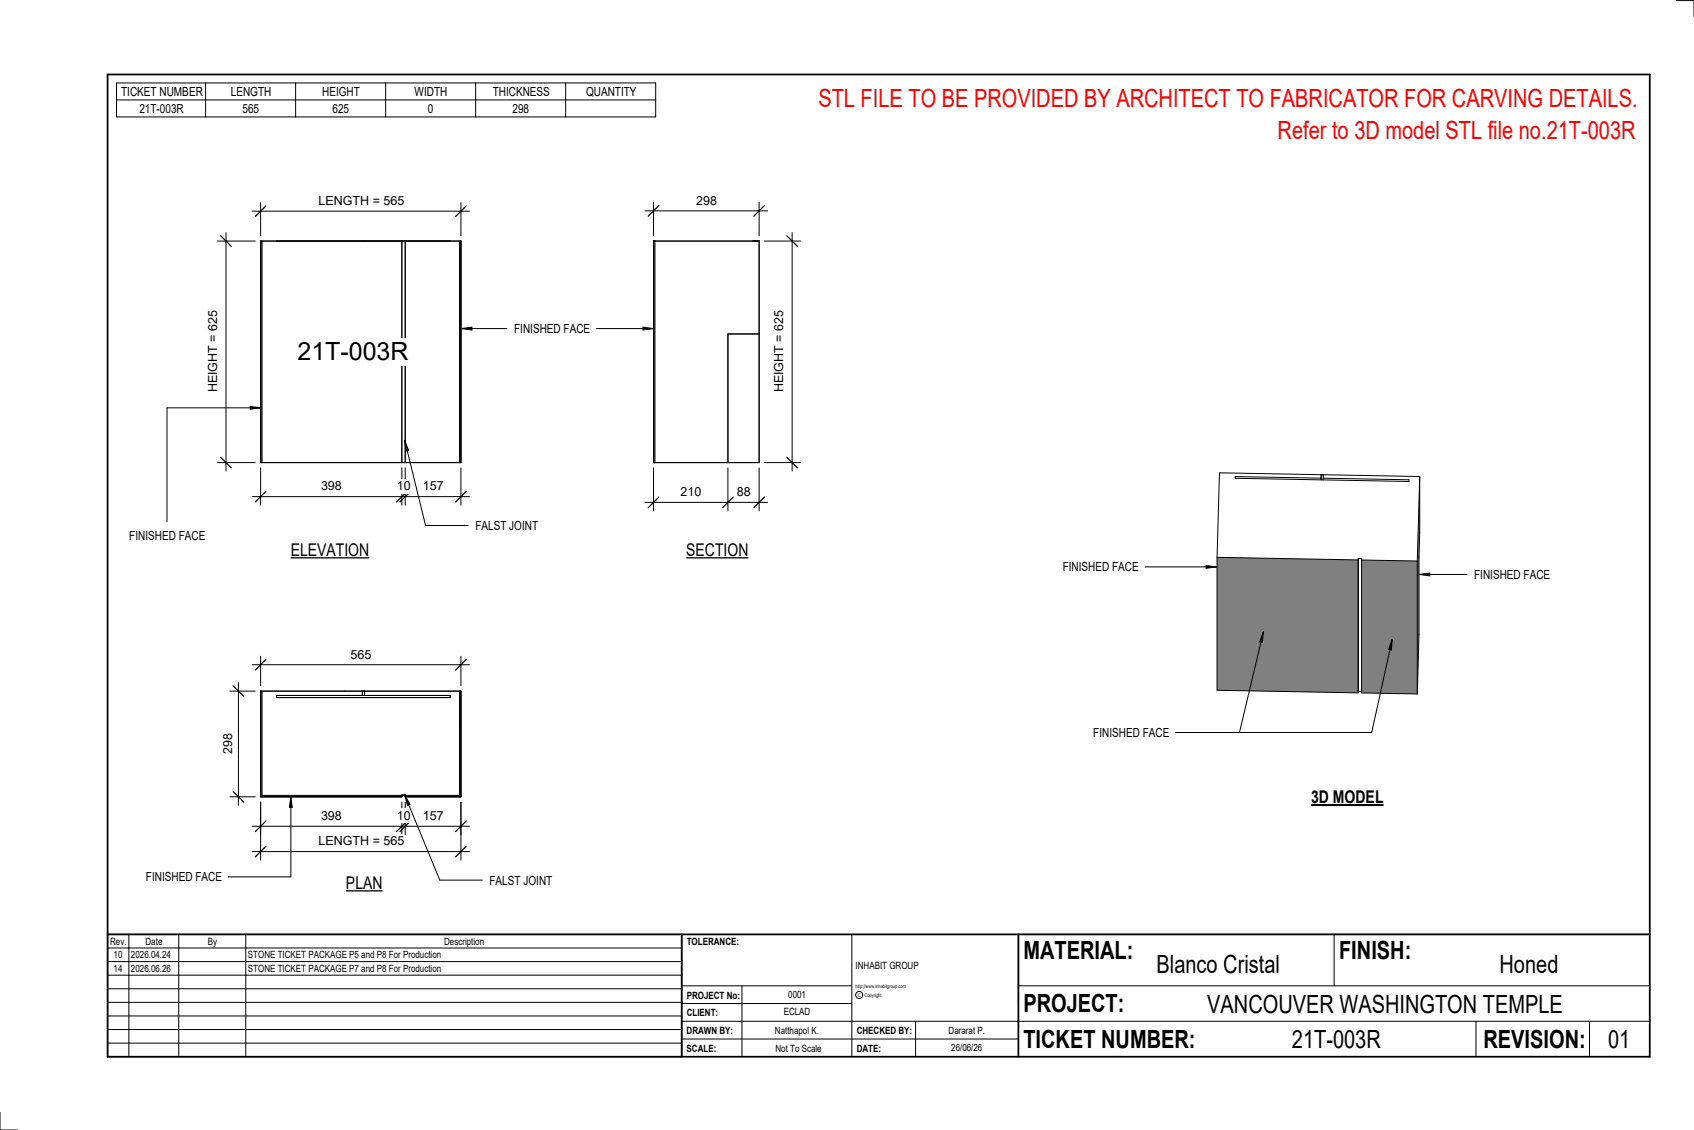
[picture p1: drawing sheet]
<svg xmlns="http://www.w3.org/2000/svg" width="914mm" height="610mm" viewBox="0 0 914 610" stroke-linecap="round" stroke-linejoin="round" font-family="sans-serif">
<g fill="#808080">
<path d="M766 257v85l-1 32v-71z"/>
<path d="M735 302l30 1v71h-30z"/>
<path d="M657 301l76 1v72l-76-2z"/>
</g>
<g fill="none" stroke="#000" stroke-width=".54">
<path d="M714 258l47 1v1l-94-2v-1l46 1v-2v3M714 258v1M714 256v2M766 257l-108-2-1 46M766 257l-1 46M766 257v85l-1 32M657 301l76 1v-1M657 301v71l76 2M733 301h2v1M733 301v73M735 302l30 1M735 302v72h30"/>
<path d="M765 303v71M735 373h-2v1"/>
</g>
<g fill="#7c7c7c">
<path d="M248 130h1v120h-1z"/>
<path d="M141 130v120z"/>
</g>
<path d="M141 130h108v120h-108zM141 130v120M217 130v120M219 130v120M248 130v120" fill="none" stroke="#000" stroke-width=".54"/>
<path d="M353 130h1v120h-1z" fill="#7c7c7c"/>
<path d="M353 130h57v120h-57zM354 130v120M410 180h-17v70" fill="none" stroke="#000" stroke-width=".54"/>
<path d="M141 373v57h76v-1h-76v-56zM248 373v56h-29v1h30v-57z" fill="#7c7c7c"/>
<path d="M141 373h108v57h-30v-1h-2v1h-76zM141 373v56h76M149 375h94v1h-94zM196 373v2M197 373v2M248 373v56h-29" fill="none" stroke="#000" stroke-width=".54"/>
<path d="M161 182h60v15h-60z" fill="#fff"/>
<path d="M141 252v21M217 252v21M219 252v21M249 252v21M136 268h117" fill="none" stroke="#000" stroke-width=".54"/>
<path d="M144 265l-6 6M220 265l-6 6M222 265l-6 6M252 265l-6 6" fill="none" stroke="#000" stroke-width=".67"/>
<g fill="#fff">
<path d="M173 259h11v7h-11z"/>
<path d="M214 259h7v7h-7z"/>
<path d="M228 259h11v7h-11z"/>
</g>
<path d="M136 114h117M141 109v18M249 109v18" fill="none" stroke="#000" stroke-width=".54"/>
<path d="M144 111l-6 6M252 111l-6 6" fill="none" stroke="#000" stroke-width=".67"/>
<path d="M172 105h46v7h-46z" fill="#fff"/>
<path d="M117 130h21M122 125v129M117 250h21" fill="none" stroke="#000" stroke-width=".54"/>
<path d="M119 127l6 6M119 247l6 5" fill="none" stroke="#000" stroke-width=".67"/>
<path d="M111 168h8v44h-8z" fill="#fff"/>
<path d="M353 252v24M393 252v24M410 252v24M348 271h66" fill="none" stroke="#000" stroke-width=".54"/>
<path d="M356 268l-6 6M396 268l-6 6M413 268l-6 6" fill="none" stroke="#000" stroke-width=".67"/>
<g fill="#fff">
<path d="M367 262h11v7h-11z"/>
<path d="M398 262h7v7h-7z"/>
</g>
<path d="M413 130h19M428 125v129M413 250h19" fill="none" stroke="#000" stroke-width=".54"/>
<path d="M425 127l5 6M425 247l5 5" fill="none" stroke="#000" stroke-width=".67"/>
<path d="M417 168h7v44h-7z" fill="#fff"/>
<path d="M348 114h66M353 109v18M410 109v18" fill="none" stroke="#000" stroke-width=".54"/>
<path d="M356 111l-6 6M413 111l-6 6" fill="none" stroke="#000" stroke-width=".67"/>
<path d="M376 104h11v8h-11z" fill="#fff"/>
<path d="M136 359h117M141 354v16M249 354v16" fill="none" stroke="#000" stroke-width=".54"/>
<path d="M144 356l-6 5M252 356l-6 5" fill="none" stroke="#000" stroke-width=".67"/>
<path d="M189 349h11v8h-11z" fill="#fff"/>
<path d="M141 433v17M217 433v17M219 433v17M249 433v17M136 446h117" fill="none" stroke="#000" stroke-width=".54"/>
<path d="M144 443l-6 6M220 443l-6 6M222 443l-6 6M252 443l-6 6" fill="none" stroke="#000" stroke-width=".67"/>
<g fill="#fff">
<path d="M228 436h11v8h-11z"/>
<path d="M214 436h7v8h-7z"/>
<path d="M173 436h11v8h-11z"/>
</g>
<path d="M141 433v31M249 433v31M136 459h117" fill="none" stroke="#000" stroke-width=".54"/>
<path d="M144 457l-6 5M252 457l-6 5" fill="none" stroke="#000" stroke-width=".67"/>
<path d="M172 450h46v8h-46z" fill="#fff"/>
<path d="M124 373h14M129 368v66M124 430h14" fill="none" stroke="#000" stroke-width=".54"/>
<path d="M126 370l6 6M126 427l6 6" fill="none" stroke="#000" stroke-width=".67"/>
<path d="M119 396h8v11h-8z" fill="#fff"/>
<g fill="none" stroke="#000" stroke-width=".54">
<path d="M905 0h9v9M460 504v66M720 504v28M891 504h-341v37M368 532h92M401 532v38M550 532h341M368 551h523M368 541h92M494 551v19M797 551v19M858 551v19"/>
<path d="M368 561h182M0 600v10h10"/>
<circle cx="464" cy="537" r="1.9"/>
</g>
<path d="M58 40h833v530h-833zM58 504h833M368 504v66M550 504v66" fill="none" stroke="#000" stroke-width=".96"/>
<g fill="#fff">
<path d="M652 534h192v15h-192z"/>
<path d="M513 562h17v6h-17z"/>
<path d="M425 533h10v6h-10z"/>
<path d="M423 543h15v6h-15z"/>
<path d="M418 553h24v6h-24z"/>
<path d="M624 513h68v15h-68z"/>
<path d="M809 513h33v15h-33z"/>
<path d="M512 553h20v6h-20z"/>
<path d="M697 553h49v15h-49z"/>
<path d="M442 45h443v16h-443z"/>
<path d="M868 553h12v15h-12z"/>
<path d="M61 512h5v6h-5z"/>
<path d="M61 520h5v6h-5z"/>
</g>
<path d="M58 504h310v66h-310zM58 519h310M58 511h310M70 504v66M96 504v66M133 504v66M58 533h310M58 526h310M58 555h310M58 548h310M58 541h310M58 563h310" fill="none" stroke="#000" stroke-width=".54"/>
<path d="M187 471h20v11h-20z" fill="#fff"/>
<path d="M187 481h20" fill="none" stroke="#000" stroke-width=".69" stroke-linecap="butt"/>
<path d="M708 424h39v12h-39z" fill="#fff"/>
<path d="M708 434h39" fill="none" stroke="#000" stroke-width="1.1" stroke-linecap="butt"/>
<path d="M690 63h195v15h-195z" fill="#fff"/>
<path d="M249 177h6v1zM347 177h6l-6 1z" fill="#000"/>
<path d="M249 177h6v1zM249 177h25M322 177h31M347 177h6l-6 1z" fill="none" stroke="#000" stroke-width=".54"/>
<path d="M278 174h40v7h-40z" fill="#fff"/>
<path d="M682 341l-1 6-1-1zM682 341l-13 54M752 345l-1 6-1-1zM752 345l-12 50h-105" fill="none" stroke="#000" stroke-width=".54"/>
<path d="M682 341l-1 6-1-1zM752 345l-1 6-1-1z" fill="#000"/>
<path d="M590 391h41v8h-41z" fill="#fff"/>
<path d="M135 219l6 1-6 1z" fill="#000"/>
<path d="M135 219l6 1-6 1zM141 220h-51v61" fill="none" stroke="#000" stroke-width=".54"/>
<path d="M70 285h40v8h-40z" fill="#fff"/>
<path d="M157 430l1 6h-2zM157 430v43h-34" fill="none" stroke="#000" stroke-width=".54"/>
<path d="M157 430l1 6h-2z" fill="#000"/>
<path d="M79 469h40v8h-40z" fill="#fff"/>
<path d="M651 305l6 1-6 1z" fill="#000"/>
<path d="M618 306h39M651 305l6 1-6 1z" fill="none" stroke="#000" stroke-width=".54"/>
<path d="M574 302h40v8h-40z" fill="#fff"/>
<path d="M766 310l6-1v2z" fill="#000"/>
<path d="M766 310l6-1v2zM766 310h26" fill="none" stroke="#000" stroke-width=".54"/>
<g fill="#fff">
<path d="M796 306h40v8h-40z"/>
<path d="M157 291h42v11h-42z"/>
</g>
<path d="M157 301h42" fill="none" stroke="#000" stroke-width=".69" stroke-linecap="butt"/>
<path d="M370 291h34v11h-34z" fill="#fff"/>
<path d="M370 301h34" fill="none" stroke="#000" stroke-width=".69" stroke-linecap="butt"/>
<path d="M218 429l3 5h-1z" fill="#000"/>
<path d="M218 429l3 5h-1zM218 429l19 46h23" fill="none" stroke="#000" stroke-width=".54"/>
<path d="M264 471h34v8h-34z" fill="#fff"/>
<path d="M63 45h291v18h-291zM63 54h291M111 45v18M160 45v18M208 45v18M257 45v18M305 45v18M218 238l3 5h-2zM218 238l12 46h23" fill="none" stroke="#000" stroke-width=".54"/>
<path d="M218 238l3 5h-2z" fill="#000"/>
<path d="M257 280h33v7h-33z" fill="#fff"/>
<g font-size="13.5" fill="#f00">
<text x="442" y="58">STL FILE TO BE PROVIDED BY ARCHITECT TO FABRICATOR FOR CARVING DETAILS.</text>
<text x="690" y="75">Refer to 3D model STL file no.21T-003R</text>
</g>
<g font-size="13.5">
<text x="161" y="194">21T-003R</text>
<text x="552" y="517">MATERIAL:</text>
<text x="723" y="517">FINISH:</text>
<text x="624" y="525">Blanco Cristal</text>
<text x="809" y="525">Honed</text>
<text x="552" y="546">PROJECT:</text>
<text x="652" y="546">VANCOUVER WASHINGTON TEMPLE</text>
<text x="552" y="565">TICKET NUMBER:</text>
<text x="697" y="565">21T-003R</text>
<text x="801" y="565">REVISION:</text>
<text x="868" y="565">01</text>
</g>
<g font-size="9.4">
<text x="157" y="300">ELEVATION</text>
<text x="370" y="300">SECTION</text>
<text x="708" y="433">3D MODEL</text>
<text x="187" y="480">PLAN</text>
</g>
<g font-size="6.7">
<text x="65" y="52">TICKET NUMBER</text>
<text x="125" y="52">LENGTH</text>
<text x="174" y="52">HEIGHT</text>
<text x="224" y="52">WIDTH</text>
<text x="266" y="52">THICKNESS</text>
<text x="316" y="52">QUANTITY</text>
<text x="75" y="61">21T-003R</text>
<text x="131" y="61">565</text>
<text x="179" y="61">625</text>
<text x="231" y="61">0</text>
<text x="277" y="61">298</text>
<text x="172" y="111">LENGTH = 565</text>
<text x="376" y="110">298</text>
<text x="278" y="180">FINISHED FACE</text>
<text x="117" y="212" transform="rotate(-90 117 212)">HEIGHT = 625</text>
<text x="423" y="212" transform="rotate(-90 423 212)">HEIGHT = 625</text>
<text x="173" y="265">398</text>
<text x="214" y="265">10</text>
<text x="228" y="265">157</text>
<text x="367" y="268">210</text>
<text x="398" y="268">88</text>
<text x="257" y="286">FALST JOINT</text>
<text x="70" y="291">FINISHED FACE</text>
<text x="574" y="308">FINISHED FACE</text>
<text x="796" y="312">FINISHED FACE</text>
<text x="189" y="355">565</text>
<text x="590" y="398">FINISHED FACE</text>
<text x="125" y="407" transform="rotate(-90 125 407)">298</text>
<text x="173" y="442">398</text>
<text x="214" y="442">10</text>
<text x="228" y="442">157</text>
<text x="172" y="456">LENGTH = 565</text>
<text x="79" y="475">FINISHED FACE</text>
<text x="264" y="477">FALST JOINT</text>
</g>
<g font-size="5.4">
<text x="59" y="510">Rev.</text>
<text x="79" y="510">Date</text>
<text x="112" y="510">By</text>
<text x="240" y="510">Description</text>
<text x="371" y="510">TOLERANCE:</text>
<text x="61" y="517">10</text>
<text x="71" y="517">2026.04.24</text>
<text x="134" y="517">STONE TICKET PACKAGE P5 and P8 For Production</text>
<text x="61" y="525">14</text>
<text x="71" y="524">2026.06.26</text>
<text x="134" y="524">STONE TICKET PACKAGE P7 and P8 For Production</text>
<text x="462" y="523">INHABIT GROUP</text>
<text x="371" y="539">PROJECT No:</text>
<text x="425" y="538">0001</text>
<text x="371" y="548">CLIENT:</text>
<text x="423" y="548">ECLAD</text>
<text x="371" y="558">DRAWN BY:</text>
<text x="418" y="558">Natthapol K.</text>
<text x="462" y="558">CHECKED BY:</text>
<text x="512" y="558">Dararat P.</text>
<text x="371" y="567">SCALE:</text>
<text x="419" y="567">Not To Scale</text>
<text x="462" y="567">DATE:</text>
<text x="513" y="567">26/06/26</text>
</g>
<g font-size="2.7">
<text x="462" y="533">http://www.inhabitgroup.com</text>
<text x="463" y="538">C</text>
<text x="467" y="538">Copyright</text>
</g>
</svg>
